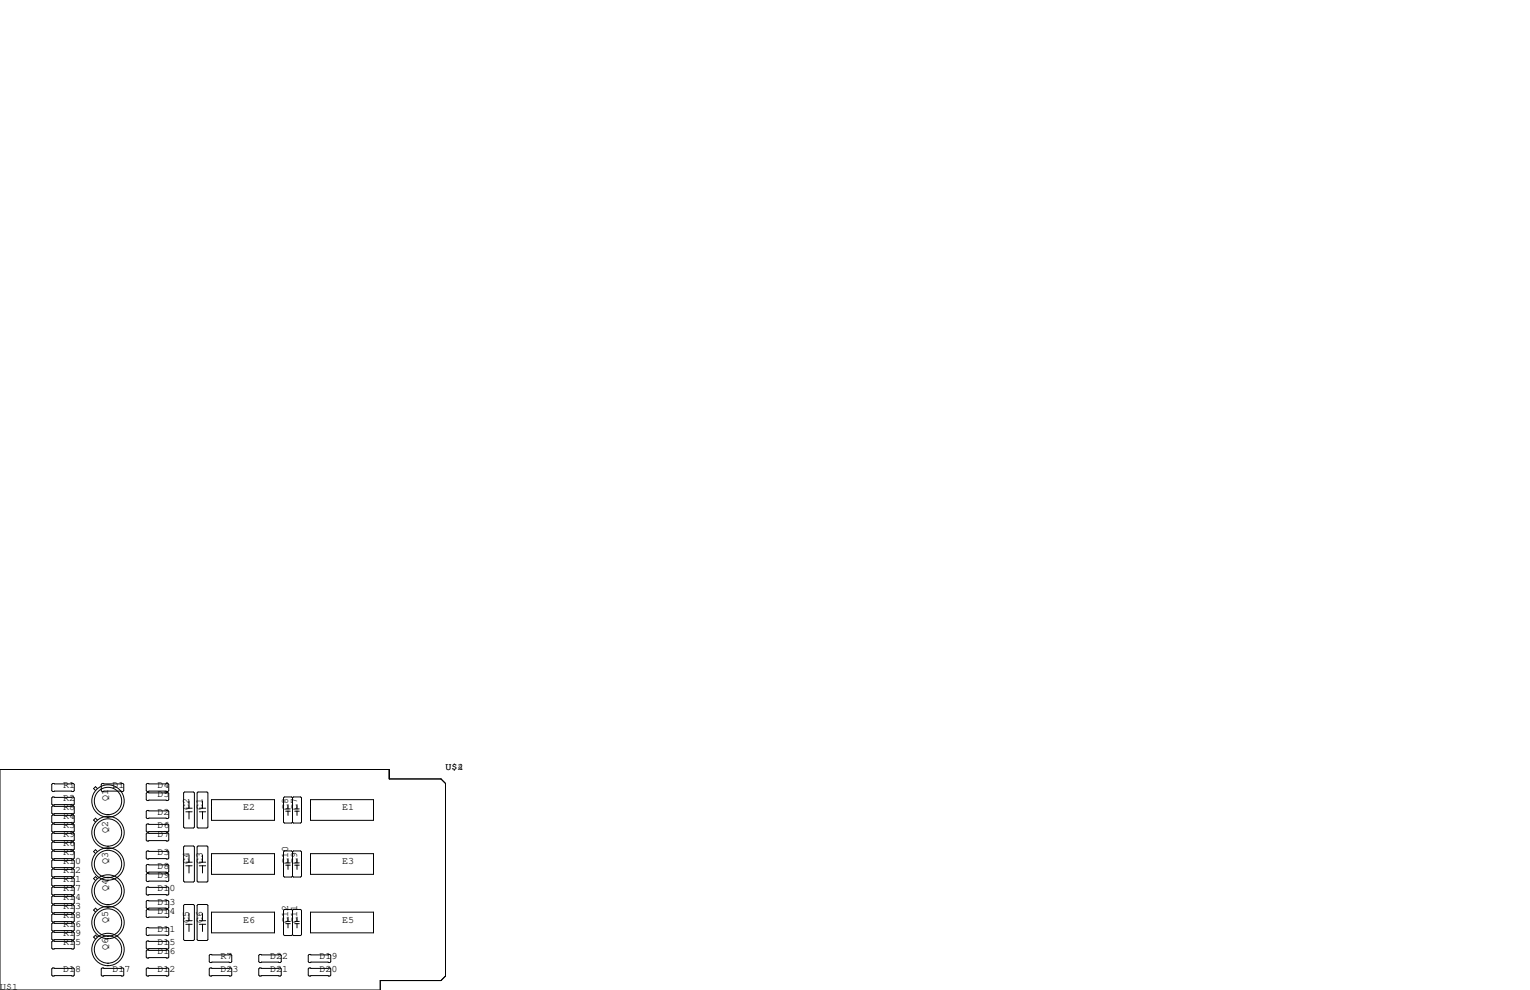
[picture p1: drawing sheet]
<svg xmlns="http://www.w3.org/2000/svg" width="432mm" height="279mm" viewBox="0 0 432 279" stroke-linecap="round" stroke-linejoin="round" font-family="sans-serif">
<g fill="none" stroke="#000" stroke-width=".28">
<path d="M0 217.2h109.9v2.6h14.6l1.2 1.3v54.4l-1.2 1.2h-17.2v2.7h-107.3zM14.9 224.9h5.8l.3 .3v1.7l-.3 .3h-5.8l-.3-.3v-1.7zM14.9 230h5.8l.3 .3v1.7l-.3 .3h-5.8l-.3-.3v-1.7zM14.9 221.1h5.8l.3 .3v1.7l-.3 .3h-5.8l-.3-.3v-1.7zM14.9 227.5h5.8l.3 .2v1.8l-.3 .2h-5.8l-.3-.2v-1.8zM14.9 232.5h5.8l.3 .3v1.8l-.3 .2h-5.8l-.3-.2v-1.8zM14.9 235.1h5.8l.3 .2v1.8l-.3 .3h-5.8l-.3-.3v-1.8zM14.9 237.6h5.8l.3 .3v1.7l-.3 .3h-5.8l-.3-.3v-1.7zM27.5 222.6l-.6-.6-.5 .6 .5 .5M27.5 231.4l-.6-.5-.5 .5 .5 .6M28.8 221.1h5.9l.2 .3v1.7l-.2 .3h-5.9l-.2-.3v-1.7zM41.5 228.7h5.9l.2 .3v1.8l-.2 .2h-5.9l-.2-.2v-1.8z"/>
<path d="M41.5 221.1h5.9l.2 .3v1.7l-.2 .3h-5.9l-.2-.3v-1.7zM41.5 235.1h5.9l.2 .2v1.8l-.2 .3h-5.9l-.2-.3v-1.8zM41.5 223.6h5.9l.2 .3v1.8l-.2 .2h-5.9l-.2-.2v-1.8zM41.5 232.5h5.9l.2 .3v1.8l-.2 .2h-5.9l-.2-.2v-1.8zM51.8 239l.3-.2h2.5l.3 .2v9.7l-.3 .2h-2.5l-.3-.2zM52.1 223.5h2.5l.3 .3v9.6l-.3 .3h-2.5l-.3-.3v-9.6zM52.5 228.1h1.7M52.5 229.1h1.7M53.3 226.1v2M53.3 229.1v2M55.6 223.8l.3-.3h2.5l.3 .3v9.6l-.3 .3h-2.5l-.3-.3zM55.6 239l.3-.2h2.5l.3 .2v9.7l-.3 .2h-2.5l-.3-.2z"/>
<path d="M56.3 228.1h1.7M56.3 229.1h1.7M57.2 226.1v2M57.2 229.1v2M59.7 225.7h17.8v5.8h-17.8zM80.6 228.3h1.3M80.6 228.9h1.3M81.3 227.1v1.2M81.3 228.9v1.2M82.6 225.2l-.3-.3h-2l-.3 .3v6.8l.3 .3h2l.3-.3M82.6 225.2l.2-.3h2l.3 .3v6.8l-.3 .3h-2l-.2-.3M82.6 225.2v6.8"/>
<path d="M83.2 228.3h1.3M83.2 228.9h1.3M83.8 227.1v1.2M83.8 228.9v1.2M87.6 225.7h17.8v5.8h-17.8zM14.9 240.2h5.8l.3 .2v1.8l-.3 .2h-5.8l-.3-.2v-1.8zM14.9 245.2h5.8l.3 .3v1.8l-.3 .2h-5.8l-.3-.2v-1.8zM14.9 257.9h5.8l.3 .3v1.8l-.3 .2h-5.8l-.3-.2v-1.8zM14.9 242.7h5.8l.3 .3v1.7l-.3 .3h-5.8l-.3-.3v-1.7zM14.9 247.8h5.8l.3 .2v1.8l-.3 .3h-5.8l-.3-.3v-1.8zM14.9 250.3h5.8l.3 .3v1.7l-.3 .3h-5.8l-.3-.3v-1.7zM14.9 252.9h5.8l.3 .2v1.8l-.3 .2h-5.8l-.3-.2v-1.8z"/>
<path d="M14.9 255.4h5.8l.3 .3v1.7l-.3 .3h-5.8l-.3-.3v-1.7zM27.5 240.3l-.6-.5-.5 .5 .5 .6M27.5 248l-.6-.6-.5 .6 .5 .5M27.5 256.8l-.6-.5-.5 .5 .5 .6M41.3 256.9l.2-.2h5.9l.2 .2v1.8l-.2 .3h-5.9l-.2-.3zM41.3 250.6l.2-.3h5.9l.2 .3v1.7l-.2 .3h-5.9l-.2-.3zM41.3 254.4l.2-.3h5.9l.2 .3v1.8l-.2 .2h-5.9l-.2-.2zM41.3 246.8l.2-.3h5.9l.2 .3v1.7l-.2 .3h-5.9l-.2-.3zM41.5 240.2h5.9l.2 .2v1.8l-.2 .2h-5.9l-.2-.2v-1.8zM41.5 244h5.9l.2 .2v1.8l-.2 .3h-5.9l-.2-.3v-1.8zM51.8 255.5l.3-.2h2.5l.3 .2v9.7l-.3 .2h-2.5l-.3-.2zM52.5 243.3h1.7"/>
<path d="M52.5 244.3h1.7M52.5 259.8h1.7M53.3 241.3v2M53.3 244.3v2.1M53.3 257.8v2M55.6 255.5l.3-.2h2.5l.3 .2v9.7l-.3 .2h-2.5l-.3-.2zM56.3 243.3h1.7M56.3 244.3h1.7M56.3 259.8h1.7M57.2 241.3v2M57.2 244.3v2.1M57.2 257.8v2"/>
<path d="M59.7 240.9h17.8v5.9h-17.8zM59.7 257.4h17.8v5.9h-17.8zM80.6 243.5h1.3M80.6 244.2h1.3M81.3 242.3v1.2M81.3 244.2v1.2M81.3 258.8v1.2M82.6 240.4v6.9M82.6 256.9v6.9M82.6 240.4l.2-.2h2l.3 .2v6.9l-.3 .2h-2l-.2-.2M82.6 256.9l.2-.2h2l.3 .2v6.9l-.3 .2h-2l-.2-.2M82.6 240.4l-.3-.2h-2l-.3 .2v6.9l.3 .2h2l.3-.2"/>
<path d="M82.6 256.9l-.3-.2h-2l-.3 .2v6.9l.3 .2h2l.3-.2M83.2 243.5h1.3M83.2 244.2h1.3M83.8 242.3v1.2M83.8 244.2v1.2M83.8 258.8v1.2M87.6 240.9h17.8v5.9h-17.8zM87.6 257.4h17.8v5.9h-17.8zM14.6 263.3l.3-.3h5.8l.3 .3v1.7l-.3 .3h-5.8l-.3-.3zM14.6 265.8l.3-.2h5.8l.3 .2v1.8l-.3 .2h-5.8l-.3-.2zM14.6 273.4l.3-.2h5.8l.3 .2v1.8l-.3 .3h-5.8l-.3-.3zM14.9 260.5h5.8l.3 .2v1.8l-.3 .3h-5.8l-.3-.3v-1.8z"/>
<path d="M27.5 264.5l-.6-.6-.5 .6 .5 .5M28.8 273.2h5.9l.2 .2v1.8l-.2 .3h-5.9l-.2-.3v-1.8zM41.3 262l.2-.3h5.9l.2 .3v1.8l-.2 .2h-5.9l-.2-.2zM41.3 273.4l.2-.2h5.9l.2 .2v1.8l-.2 .3h-5.9l-.2-.3zM41.3 265.8l.2-.2h5.9l.2 .2v1.8l-.2 .2h-5.9l-.2-.2zM41.3 268.4l.2-.3h5.9l.2 .3v1.7l-.2 .3h-5.9l-.2-.3zM52.5 260.9h1.7M53.3 260.9v2M56.3 260.9h1.7M57.2 260.9v2M59.1 269.6l.2-.2h5.9l.2 .2v1.8l-.2 .3h-5.9l-.2-.3zM59.1 273.4l.2-.2h5.9l.2 .2v1.8l-.2 .3h-5.9l-.2-.3z"/>
<path d="M73 269.6l.3-.2h5.8l.3 .2v1.8l-.3 .3h-5.8l-.3-.3zM73 273.4l.3-.2h5.8l.3 .2v1.8l-.3 .3h-5.8l-.3-.3zM80.6 260h1.3M80.6 260.7h1.3M81.3 260.7v1.2M83.2 260h1.3M83.2 260.7h1.3M83.8 260.7v1.2M87 269.6l.2-.2h5.9l.2 .2v1.8l-.2 .3h-5.9l-.2-.3zM87 273.4l.2-.2h5.9l.2 .2v1.8l-.2 .3h-5.9l-.2-.3z"/>
<circle cx="30.5" cy="234.9" r="4.6"/>
<circle cx="30.5" cy="226.1" r="4.6"/>
<circle cx="30.5" cy="234.9" r="3.9"/>
<circle cx="30.5" cy="226.1" r="3.9"/>
<circle cx="30.5" cy="251.5" r="4.6"/>
<circle cx="30.5" cy="243.8" r="4.6"/>
<circle cx="30.5" cy="251.5" r="3.9"/>
<circle cx="30.5" cy="243.8" r="3.9"/>
<circle cx="30.5" cy="268" r="4.6"/>
<circle cx="30.5" cy="260.3" r="4.6"/>
<circle cx="30.5" cy="268" r="3.9"/>
<circle cx="30.5" cy="260.3" r="3.9"/>
</g>
<g font-size="2.8">
<text x="125.7" y="217.2">U$4</text>
<text x="125.7" y="217.2">U$2</text>
<text x="17.8" y="222.2">R1</text>
<text x="17.8" y="226.1">R2</text>
<text x="30.5" y="226.1" transform="rotate(-90 30.5 226.1)">Q1</text>
<text x="31.7" y="222.2">D1</text>
<text x="44.4" y="222.2">D4</text>
<text x="44.4" y="224.8">D5</text>
<text x="17.8" y="233.7">R3</text>
<text x="17.8" y="231.1">R4</text>
<text x="17.8" y="228.6">R8</text>
<text x="44.4" y="229.9">D2</text>
<text x="44.4" y="233.7">D6</text>
<text x="53.3" y="228.6" transform="rotate(-90 53.3 228.6)">C2</text>
<text x="57.1" y="228.6" transform="rotate(-90 57.1 228.6)">C1</text>
<text x="68.6" y="228.6">E2</text>
<text x="81.3" y="228.6" transform="rotate(-90 81.3 228.6)">C8</text>
<text x="83.8" y="228.6" transform="rotate(-90 83.8 228.6)">C7</text>
<text x="96.5" y="228.6">E1</text>
<text x="17.8" y="238.8">R6</text>
<text x="17.8" y="236.2">R9</text>
<text x="30.5" y="234.9" transform="rotate(-90 30.5 234.9)">Q2</text>
<text x="44.4" y="236.2">D7</text>
<text x="17.8" y="241.3">R5</text>
<text x="17.8" y="243.8">R10</text>
<text x="30.5" y="243.8" transform="rotate(-90 30.5 243.8)">Q3</text>
<text x="44.4" y="241.3">D3</text>
<text x="44.4" y="245.1">D8</text>
<text x="53.3" y="243.8" transform="rotate(-90 53.3 243.8)">C4</text>
<text x="57.1" y="243.8" transform="rotate(-90 57.1 243.8)">C3</text>
<text x="68.6" y="243.8">E4</text>
<text x="81.3" y="243.8" transform="rotate(-90 81.3 243.8)">C10</text>
<text x="83.8" y="243.8" transform="rotate(-90 83.8 243.8)">C9</text>
<text x="96.5" y="243.8">E3</text>
<text x="17.8" y="248.9">R11</text>
<text x="17.8" y="246.4">R12</text>
<text x="17.8" y="251.5">R17</text>
<text x="30.5" y="251.5" transform="rotate(-90 30.5 251.5)">Q4</text>
<text x="44.4" y="251.5">D10</text>
<text x="44.4" y="247.6">D9</text>
<text x="17.8" y="256.5">R13</text>
<text x="17.8" y="254">R14</text>
<text x="44.4" y="255.3">D13</text>
<text x="44.4" y="257.8">D14</text>
<text x="17.8" y="261.6">R16</text>
<text x="17.8" y="259.1">R18</text>
<text x="30.5" y="260.3" transform="rotate(-90 30.5 260.3)">Q5</text>
<text x="44.4" y="262.9">D11</text>
<text x="53.3" y="260.3" transform="rotate(-90 53.3 260.3)">C5</text>
<text x="57.1" y="260.3" transform="rotate(-90 57.1 260.3)">C6</text>
<text x="68.6" y="260.3">E6</text>
<text x="81.3" y="260.3" transform="rotate(-90 81.3 260.3)">C12</text>
<text x="83.8" y="260.3" transform="rotate(-90 83.8 260.3)">C11</text>
<text x="96.5" y="260.3">E5</text>
<text x="17.8" y="266.7">R15</text>
<text x="17.8" y="264.2">R19</text>
<text x="30.5" y="268" transform="rotate(-90 30.5 268)">Q6</text>
<text x="44.4" y="266.7">D15</text>
<text x="44.4" y="269.2">D16</text>
<text x="17.8" y="274.3">D18</text>
<text x="31.7" y="274.3">D17</text>
<text x="44.4" y="274.3">D12</text>
<text x="62.2" y="270.5">R7</text>
<text x="62.2" y="274.3">D23</text>
<text x="76.2" y="274.3">D21</text>
<text x="76.2" y="270.5">D22</text>
<text x="90.2" y="274.3">D20</text>
<text x="90.2" y="270.5">D19</text>
<text x="0" y="279.4">U$1</text>
</g>
</svg>
